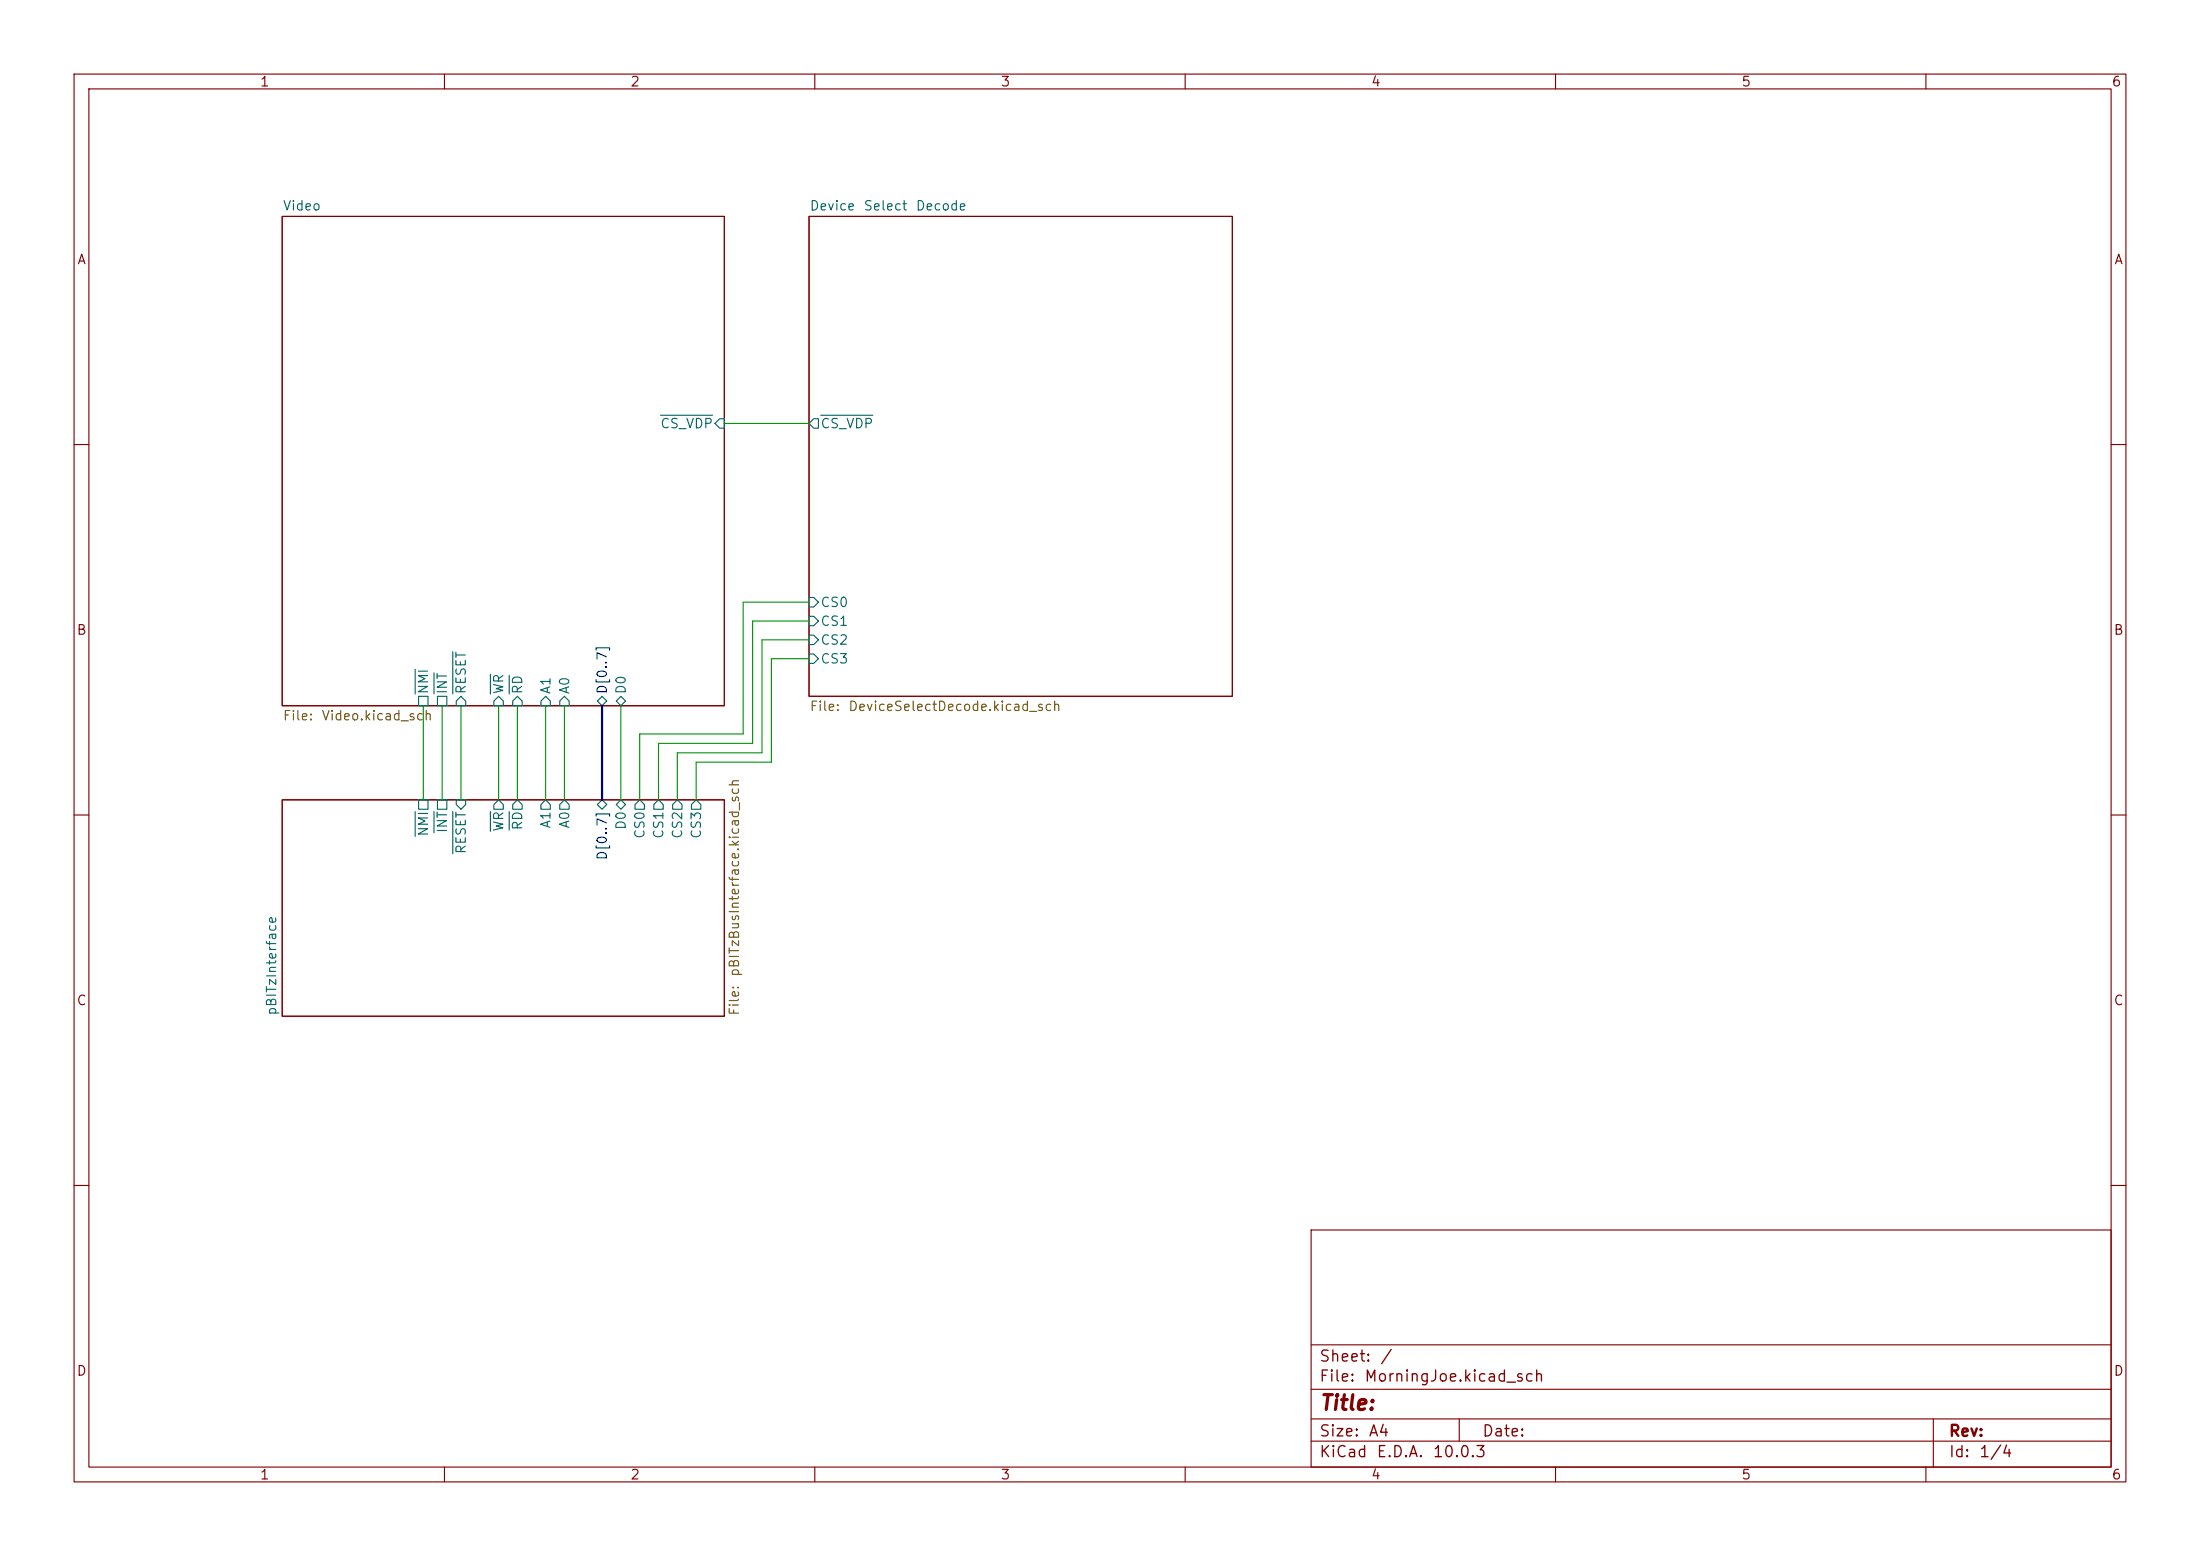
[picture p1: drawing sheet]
(kicad_sch
 (version 20260306)
 (generator "eeschema")
 (generator_version "10.0")
 (paper "A4")
 (lib_symbols)
 (wire
  (pts (xy 104.14 88.9) (xy 109.22 88.9))
  (stroke (width 0) (type default)))
 (wire
  (pts (xy 73.66 95.25) (xy 73.66 107.95))
  (stroke (width 0) (type default)))
 (wire
  (pts (xy 93.98 102.87) (xy 104.14 102.87))
  (stroke (width 0) (type default)))
 (wire
  (pts (xy 88.9 107.95) (xy 88.9 100.33))
  (stroke (width 0) (type default)))
 (wire
  (pts (xy 59.69 95.25) (xy 59.69 107.95))
  (stroke (width 0) (type default)))
 (wire
  (pts (xy 100.33 81.28) (xy 109.22 81.28))
  (stroke (width 0) (type default)))
 (wire
  (pts (xy 91.44 101.6) (xy 102.87 101.6))
  (stroke (width 0) (type default)))
 (wire
  (pts (xy 101.6 100.33) (xy 101.6 83.82))
  (stroke (width 0) (type default)))
 (wire
  (pts (xy 69.85 95.25) (xy 69.85 107.95))
  (stroke (width 0) (type default)))
 (wire
  (pts (xy 101.6 83.82) (xy 109.22 83.82))
  (stroke (width 0) (type default)))
 (wire
  (pts (xy 102.87 86.36) (xy 109.22 86.36))
  (stroke (width 0) (type default)))
 (wire
  (pts (xy 104.14 102.87) (xy 104.14 88.9))
  (stroke (width 0) (type default)))
 (wire
  (pts (xy 57.15 95.25) (xy 57.15 107.95))
  (stroke (width 0) (type default)))
 (bus
  (pts (xy 81.28 95.25) (xy 81.28 107.95))
  (stroke (width 0) (type default)))
 (wire
  (pts (xy 67.31 95.25) (xy 67.31 107.95))
  (stroke (width 0) (type default)))
 (wire
  (pts (xy 97.79 57.15) (xy 109.22 57.15))
  (stroke (width 0) (type default)))
 (wire
  (pts (xy 88.9 100.33) (xy 101.6 100.33))
  (stroke (width 0) (type default)))
 (wire
  (pts (xy 91.44 107.95) (xy 91.44 101.6))
  (stroke (width 0) (type default)))
 (wire
  (pts (xy 100.33 99.06) (xy 100.33 81.28))
  (stroke (width 0) (type default)))
 (wire
  (pts (xy 76.2 95.25) (xy 76.2 107.95))
  (stroke (width 0) (type default)))
 (wire
  (pts (xy 86.36 99.06) (xy 100.33 99.06))
  (stroke (width 0) (type default)))
 (wire
  (pts (xy 102.87 101.6) (xy 102.87 86.36))
  (stroke (width 0) (type default)))
 (wire
  (pts (xy 83.82 95.25) (xy 83.82 107.95))
  (stroke (width 0) (type default)))
 (wire
  (pts (xy 86.36 107.95) (xy 86.36 99.06))
  (stroke (width 0) (type default)))
 (wire
  (pts (xy 93.98 107.95) (xy 93.98 102.87))
  (stroke (width 0) (type default)))
 (wire
  (pts (xy 62.23 95.25) (xy 62.23 107.95))
  (stroke (width 0) (type default)))
 (sheet
  (at 38.1 29.21)
  (size 59.69 66.04)
  (exclude_from_sim no)
  (in_bom yes)
  (on_board yes)
  (dnp no)
  (fields_autoplaced yes)
  (stroke (width 0.1524) (type solid))
  (fill (color 0 0 0 0))
  (property "Sheetname" "Video" (at 38.1 28.4984 0) (show_name no) (do_not_autoplace no) (effects (font (size 1.27 1.27)) (justify left bottom)))
  (property "Sheetfile" "Video.kicad_sch" (at 38.1 95.8346 0) (show_name no) (do_not_autoplace no) (effects (font (size 1.27 1.27)) (justify left top)))
  (pin "D[0..7]" bidirectional (at 81.28 95.25 270) (effects (font (size 1.27 1.27)) (justify left)))
  (pin "~{RESET}" input (at 62.23 95.25 270) (effects (font (size 1.27 1.27)) (justify left)))
  (pin "A0" input (at 76.2 95.25 270) (effects (font (size 1.27 1.27)) (justify left)))
  (pin "~{INT}" passive (at 59.69 95.25 270) (effects (font (size 1.27 1.27)) (justify left)))
  (pin "~{NMI}" passive (at 57.15 95.25 270) (effects (font (size 1.27 1.27)) (justify left)))
  (pin "~{CS_VDP}" input (at 97.79 57.15 0) (effects (font (size 1.27 1.27)) (justify right)))
  (pin "~{RD}" input (at 69.85 95.25 270) (effects (font (size 1.27 1.27)) (justify left)))
  (pin "A1" input (at 73.66 95.25 270) (effects (font (size 1.27 1.27)) (justify left)))
  (pin "~{WR}" input (at 67.31 95.25 270) (effects (font (size 1.27 1.27)) (justify left)))
  (pin "D0" bidirectional (at 83.82 95.25 270) (effects (font (size 1.27 1.27)) (justify left))))
 (sheet
  (at 38.1 107.95)
  (size 59.69 29.21)
  (exclude_from_sim no)
  (in_bom yes)
  (on_board yes)
  (dnp no)
  (fields_autoplaced yes)
  (stroke (width 0.1524) (type solid))
  (fill (color 0 0 0 0))
  (property "Sheetname" "pBITzInterface" (at 37.3884 137.16 90) (show_name no) (do_not_autoplace no) (effects (font (size 1.27 1.27)) (justify left bottom)))
  (property "Sheetfile" "pBITzBusInterface.kicad_sch" (at 98.3746 137.16 90) (show_name no) (do_not_autoplace no) (effects (font (size 1.27 1.27)) (justify left top)))
  (pin "CS0" output (at 86.36 107.95 90) (effects (font (size 1.27 1.27)) (justify right)))
  (pin "A1" output (at 73.66 107.95 90) (effects (font (size 1.27 1.27)) (justify right)))
  (pin "A0" output (at 76.2 107.95 90) (effects (font (size 1.27 1.27)) (justify right)))
  (pin "D[0..7]" bidirectional (at 81.28 107.95 90) (effects (font (size 1.27 1.27)) (justify right)))
  (pin "CS1" output (at 88.9 107.95 90) (effects (font (size 1.27 1.27)) (justify right)))
  (pin "~{RESET}" input (at 62.23 107.95 90) (effects (font (size 1.27 1.27)) (justify right)))
  (pin "~{RD}" output (at 69.85 107.95 90) (effects (font (size 1.27 1.27)) (justify right)))
  (pin "~{INT}" passive (at 59.69 107.95 90) (effects (font (size 1.27 1.27)) (justify right)))
  (pin "~{NMI}" passive (at 57.15 107.95 90) (effects (font (size 1.27 1.27)) (justify right)))
  (pin "CS3" output (at 93.98 107.95 90) (effects (font (size 1.27 1.27)) (justify right)))
  (pin "CS2" output (at 91.44 107.95 90) (effects (font (size 1.27 1.27)) (justify right)))
  (pin "~{WR}" output (at 67.31 107.95 90) (effects (font (size 1.27 1.27)) (justify right)))
  (pin "D0" bidirectional (at 83.82 107.95 90) (effects (font (size 1.27 1.27)) (justify right))))
 (sheet
  (at 109.22 29.21)
  (size 57.15 64.77)
  (exclude_from_sim no)
  (in_bom yes)
  (on_board yes)
  (dnp no)
  (fields_autoplaced yes)
  (stroke (width 0.1524) (type solid))
  (fill (color 0 0 0 0))
  (property "Sheetname" "Device Select Decode" (at 109.22 28.4984 0) (show_name no) (do_not_autoplace no) (effects (font (size 1.27 1.27)) (justify left bottom)))
  (property "Sheetfile" "DeviceSelectDecode.kicad_sch" (at 109.22 94.5646 0) (show_name no) (do_not_autoplace no) (effects (font (size 1.27 1.27)) (justify left top)))
  (pin "~{CS_VDP}" output (at 109.22 57.15 180) (effects (font (size 1.27 1.27)) (justify left)))
  (pin "CS2" input (at 109.22 86.36 180) (effects (font (size 1.27 1.27)) (justify left)))
  (pin "CS3" input (at 109.22 88.9 180) (effects (font (size 1.27 1.27)) (justify left)))
  (pin "CS1" input (at 109.22 83.82 180) (effects (font (size 1.27 1.27)) (justify left)))
  (pin "CS0" input (at 109.22 81.28 180) (effects (font (size 1.27 1.27)) (justify left))))
 (sheet_instances
  (path ""
   (page "1")))
 (embedded_fonts no))
